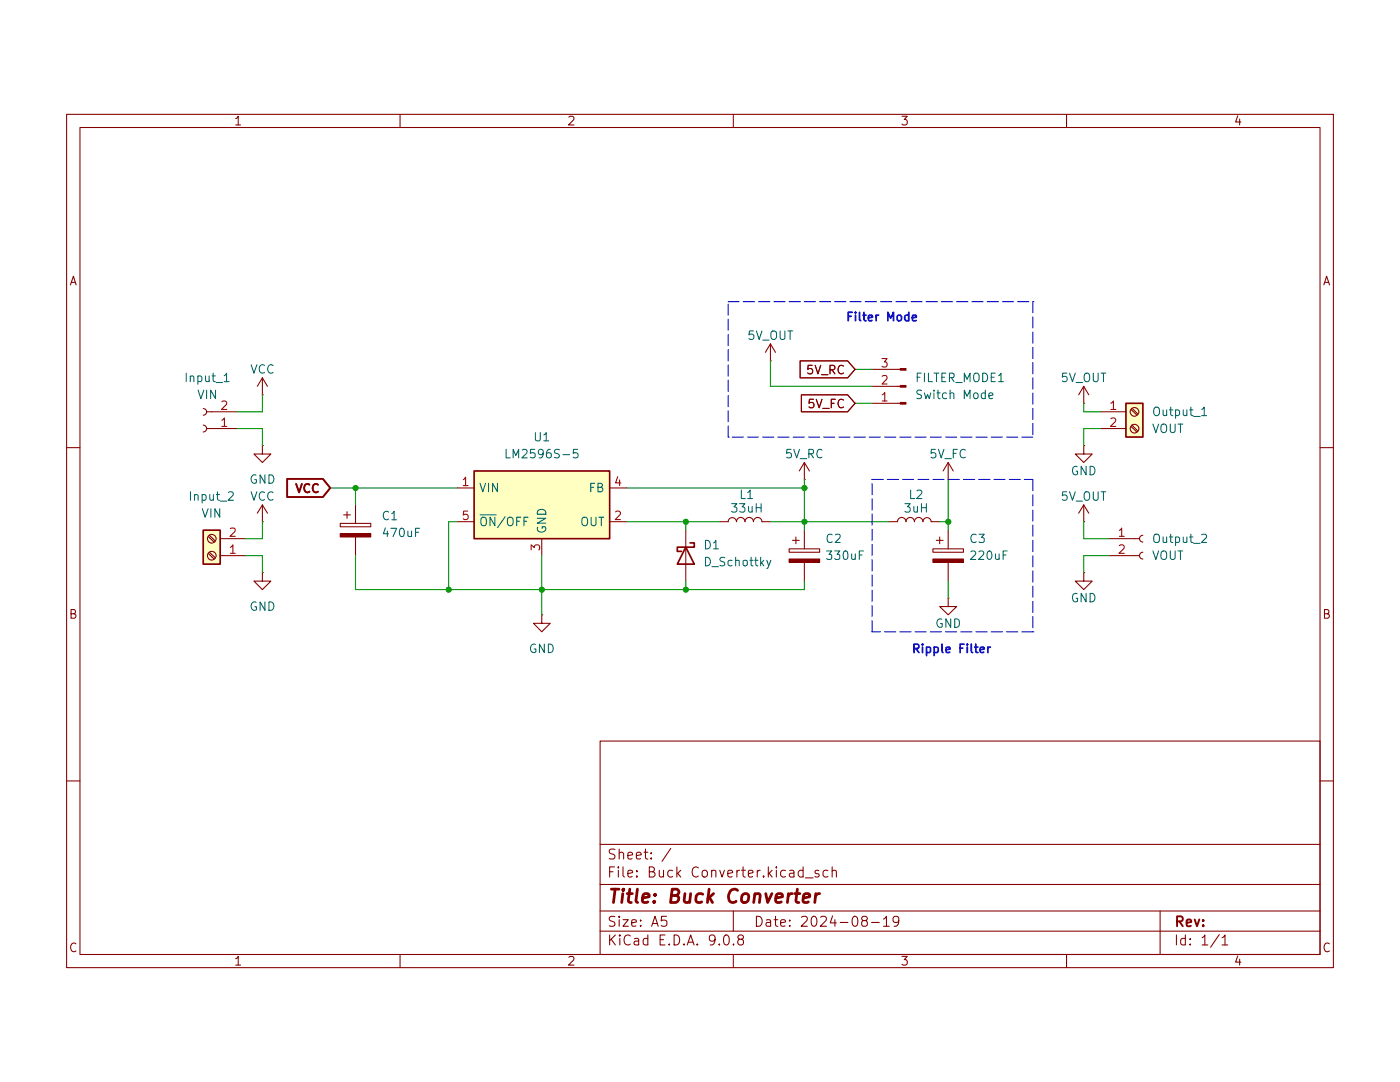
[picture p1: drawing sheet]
(kicad_sch
 (version 20231120)
 (generator "eeschema")
 (generator_version "8.0")
 (paper "A5")
 (title_block
  (title "Buck Converter")
  (date "2024-08-19"))
 (lib_symbols
  (symbol "Connector:Conn_01x02_Socket"
   (pin_names
    (offset 1.016) hide) (exclude_from_sim no) (in_bom yes) (on_board yes)
   (property "Reference" "J" (at 0 2.54 0) (effects (font (size 1.27 1.27))))
   (property "Value" "Conn_01x02_Socket" (at 0 -5.08 0) (effects (font (size 1.27 1.27))))
   (property "Footprint" "" (at 0 0 0) (effects (font (size 1.27 1.27)) (hide yes)))
   (property "Datasheet" "~" (at 0 0 0) (effects (font (size 1.27 1.27)) (hide yes)))
   (property "Description" "Generic connector, single row, 01x02, script generated" (at 0 0 0) (effects (font (size 1.27 1.27)) (hide yes)))
   (property "ki_locked" "" (at 0 0 0) (effects (font (size 1.27 1.27))))
   (symbol "Conn_01x02_Socket_1_1"
    (arc (start 0 -2.032) (mid -0.5058 -2.54) (end 0 -3.048) (stroke (width 0.1524) (type default)) (fill (type none)))
    (polyline (pts (xy -1.27 -2.54) (xy -0.508 -2.54)) (stroke (width 0.1524) (type default)) (fill (type none)))
    (polyline (pts (xy -1.27 0) (xy -0.508 0)) (stroke (width 0.1524) (type default)) (fill (type none)))
    (arc (start 0 0.508) (mid -0.5058 0) (end 0 -0.508) (stroke (width 0.1524) (type default)) (fill (type none)))
    (pin passive line (at -5.08 0 0) (length 3.81) (name "Pin_1" (effects (font (size 1.27 1.27)))) (number "1" (effects (font (size 1.27 1.27)))))
    (pin passive line (at -5.08 -2.54 0) (length 3.81) (name "Pin_2" (effects (font (size 1.27 1.27)))) (number "2" (effects (font (size 1.27 1.27)))))))
  (symbol "Connector:Conn_01x03_Pin"
   (pin_names
    (offset 1.016) hide) (exclude_from_sim no) (in_bom yes) (on_board yes)
   (property "Reference" "J" (at 0 5.08 0) (effects (font (size 1.27 1.27))))
   (property "Value" "Conn_01x03_Pin" (at 0 -5.08 0) (effects (font (size 1.27 1.27))))
   (property "Footprint" "" (at 0 0 0) (effects (font (size 1.27 1.27)) (hide yes)))
   (property "Datasheet" "~" (at 0 0 0) (effects (font (size 1.27 1.27)) (hide yes)))
   (property "Description" "Generic connector, single row, 01x03, script generated" (at 0 0 0) (effects (font (size 1.27 1.27)) (hide yes)))
   (property "ki_locked" "" (at 0 0 0) (effects (font (size 1.27 1.27))))
   (symbol "Conn_01x03_Pin_1_1"
    (polyline (pts (xy 1.27 -2.54) (xy 0.8636 -2.54)) (stroke (width 0.1524) (type default)) (fill (type none)))
    (polyline (pts (xy 1.27 0) (xy 0.8636 0)) (stroke (width 0.1524) (type default)) (fill (type none)))
    (polyline (pts (xy 1.27 2.54) (xy 0.8636 2.54)) (stroke (width 0.1524) (type default)) (fill (type none)))
    (rectangle (start 0.8636 -2.413) (end 0 -2.667) (stroke (width 0.1524) (type default)) (fill (type outline)))
    (rectangle (start 0.8636 0.127) (end 0 -0.127) (stroke (width 0.1524) (type default)) (fill (type outline)))
    (rectangle (start 0.8636 2.667) (end 0 2.413) (stroke (width 0.1524) (type default)) (fill (type outline)))
    (pin passive line (at 5.08 2.54 180) (length 3.81) (name "Pin_1" (effects (font (size 1.27 1.27)))) (number "1" (effects (font (size 1.27 1.27)))))
    (pin passive line (at 5.08 0 180) (length 3.81) (name "Pin_2" (effects (font (size 1.27 1.27)))) (number "2" (effects (font (size 1.27 1.27)))))
    (pin passive line (at 5.08 -2.54 180) (length 3.81) (name "Pin_3" (effects (font (size 1.27 1.27)))) (number "3" (effects (font (size 1.27 1.27)))))))
  (symbol "Connector:Screw_Terminal_01x02"
   (pin_names
    (offset 1.016) hide) (exclude_from_sim no) (in_bom yes) (on_board yes)
   (property "Reference" "J" (at 0 2.54 0) (effects (font (size 1.27 1.27))))
   (property "Value" "Screw_Terminal_01x02" (at 0 -5.08 0) (effects (font (size 1.27 1.27))))
   (property "Footprint" "" (at 0 0 0) (effects (font (size 1.27 1.27)) (hide yes)))
   (property "Datasheet" "~" (at 0 0 0) (effects (font (size 1.27 1.27)) (hide yes)))
   (property "Description" "Generic screw terminal, single row, 01x02, script generated (kicad-library-utils/schlib/autogen/connector/)" (at 0 0 0) (effects (font (size 1.27 1.27)) (hide yes)))
   (symbol "Screw_Terminal_01x02_1_1"
    (rectangle (start -1.27 1.27) (end 1.27 -3.81) (stroke (width 0.254) (type default)) (fill (type background)))
    (circle (center 0 -2.54) (radius 0.635) (stroke (width 0.1524) (type default)) (fill (type none)))
    (polyline (pts (xy -0.5334 -2.2098) (xy 0.3302 -3.048)) (stroke (width 0.1524) (type default)) (fill (type none)))
    (polyline (pts (xy -0.5334 0.3302) (xy 0.3302 -0.508)) (stroke (width 0.1524) (type default)) (fill (type none)))
    (polyline (pts (xy -0.3556 -2.032) (xy 0.508 -2.8702)) (stroke (width 0.1524) (type default)) (fill (type none)))
    (polyline (pts (xy -0.3556 0.508) (xy 0.508 -0.3302)) (stroke (width 0.1524) (type default)) (fill (type none)))
    (circle (center 0 0) (radius 0.635) (stroke (width 0.1524) (type default)) (fill (type none)))
    (pin passive line (at -5.08 0 0) (length 3.81) (name "Pin_1" (effects (font (size 1.27 1.27)))) (number "1" (effects (font (size 1.27 1.27)))))
    (pin passive line (at -5.08 -2.54 0) (length 3.81) (name "Pin_2" (effects (font (size 1.27 1.27)))) (number "2" (effects (font (size 1.27 1.27)))))))
  (symbol "Device:C_Polarized"
   (pin_numbers hide)
   (pin_names
    (offset 0.254)) (exclude_from_sim no) (in_bom yes) (on_board yes)
   (property "Reference" "C" (at 0.635 2.54 0) (effects (font (size 1.27 1.27)) (justify left)))
   (property "Value" "C_Polarized" (at 0.635 -2.54 0) (effects (font (size 1.27 1.27)) (justify left)))
   (property "Footprint" "" (at 0.9652 -3.81 0) (effects (font (size 1.27 1.27)) (hide yes)))
   (property "Datasheet" "~" (at 0 0 0) (effects (font (size 1.27 1.27)) (hide yes)))
   (property "Description" "Polarized capacitor" (at 0 0 0) (effects (font (size 1.27 1.27)) (hide yes)))
   (symbol "C_Polarized_0_1"
    (rectangle (start -2.286 0.508) (end 2.286 1.016) (stroke (width 0) (type default)) (fill (type none)))
    (polyline (pts (xy -1.778 2.286) (xy -0.762 2.286)) (stroke (width 0) (type default)) (fill (type none)))
    (polyline (pts (xy -1.27 2.794) (xy -1.27 1.778)) (stroke (width 0) (type default)) (fill (type none)))
    (rectangle (start 2.286 -0.508) (end -2.286 -1.016) (stroke (width 0) (type default)) (fill (type outline))))
   (symbol "C_Polarized_1_1"
    (pin passive line (at 0 3.81 270) (length 2.794) (name "~" (effects (font (size 1.27 1.27)))) (number "1" (effects (font (size 1.27 1.27)))))
    (pin passive line (at 0 -3.81 90) (length 2.794) (name "~" (effects (font (size 1.27 1.27)))) (number "2" (effects (font (size 1.27 1.27)))))))
  (symbol "Device:D_Schottky"
   (pin_numbers hide)
   (pin_names
    (offset 1.016) hide) (exclude_from_sim no) (in_bom yes) (on_board yes)
   (property "Reference" "D" (at 0 2.54 0) (effects (font (size 1.27 1.27))))
   (property "Value" "D_Schottky" (at 0 -2.54 0) (effects (font (size 1.27 1.27))))
   (property "Footprint" "" (at 0 0 0) (effects (font (size 1.27 1.27)) (hide yes)))
   (property "Datasheet" "~" (at 0 0 0) (effects (font (size 1.27 1.27)) (hide yes)))
   (property "Description" "Schottky diode" (at 0 0 0) (effects (font (size 1.27 1.27)) (hide yes)))
   (symbol "D_Schottky_0_1"
    (polyline (pts (xy 1.27 0) (xy -1.27 0)) (stroke (width 0) (type default)) (fill (type none)))
    (polyline (pts (xy 1.27 1.27) (xy 1.27 -1.27) (xy -1.27 0) (xy 1.27 1.27)) (stroke (width 0.254) (type default)) (fill (type none)))
    (polyline (pts (xy -1.905 0.635) (xy -1.905 1.27) (xy -1.27 1.27) (xy -1.27 -1.27) (xy -0.635 -1.27) (xy -0.635 -0.635)) (stroke (width 0.254) (type default)) (fill (type none))))
   (symbol "D_Schottky_1_1"
    (pin passive line (at -3.81 0 0) (length 2.54) (name "K" (effects (font (size 1.27 1.27)))) (number "1" (effects (font (size 1.27 1.27)))))
    (pin passive line (at 3.81 0 180) (length 2.54) (name "A" (effects (font (size 1.27 1.27)))) (number "2" (effects (font (size 1.27 1.27)))))))
  (symbol "Device:L"
   (pin_numbers hide)
   (pin_names
    (offset 1.016) hide) (exclude_from_sim no) (in_bom yes) (on_board yes)
   (property "Reference" "L" (at -1.27 0 90) (effects (font (size 1.27 1.27))))
   (property "Value" "L" (at 1.905 0 90) (effects (font (size 1.27 1.27))))
   (property "Footprint" "" (at 0 0 0) (effects (font (size 1.27 1.27)) (hide yes)))
   (property "Datasheet" "~" (at 0 0 0) (effects (font (size 1.27 1.27)) (hide yes)))
   (property "Description" "Inductor" (at 0 0 0) (effects (font (size 1.27 1.27)) (hide yes)))
   (symbol "L_0_1"
    (arc (start 0 -2.54) (mid 0.6323 -1.905) (end 0 -1.27) (stroke (width 0) (type default)) (fill (type none)))
    (arc (start 0 -1.27) (mid 0.6323 -0.635) (end 0 0) (stroke (width 0) (type default)) (fill (type none)))
    (arc (start 0 0) (mid 0.6323 0.635) (end 0 1.27) (stroke (width 0) (type default)) (fill (type none)))
    (arc (start 0 1.27) (mid 0.6323 1.905) (end 0 2.54) (stroke (width 0) (type default)) (fill (type none))))
   (symbol "L_1_1"
    (pin passive line (at 0 3.81 270) (length 1.27) (name "1" (effects (font (size 1.27 1.27)))) (number "1" (effects (font (size 1.27 1.27)))))
    (pin passive line (at 0 -3.81 90) (length 1.27) (name "2" (effects (font (size 1.27 1.27)))) (number "2" (effects (font (size 1.27 1.27)))))))
  (symbol "Regulator_Switching:LM2596S-5" (exclude_from_sim no) (in_bom yes) (on_board yes)
   (property "Reference" "U" (at -10.16 6.35 0) (effects (font (size 1.27 1.27)) (justify left)))
   (property "Value" "LM2596S-5" (at 0 6.35 0) (effects (font (size 1.27 1.27)) (justify left)))
   (property "Footprint" "Package_TO_SOT_SMD:TO-263-5_TabPin3" (at 1.27 -6.35 0) (effects (font (size 1.27 1.27)
    (italic yes)) (justify left) (hide yes)))
   (property "Datasheet" "http://www.ti.com/lit/ds/symlink/lm2596.pdf" (at 0 0 0) (effects (font (size 1.27 1.27)) (hide yes)))
   (property "Description" "5V 3A Step-Down Voltage Regulator, TO-263" (at 0 0 0) (effects (font (size 1.27 1.27)) (hide yes)))
   (symbol "LM2596S-5_0_1"
    (rectangle (start -10.16 5.08) (end 10.16 -5.08) (stroke (width 0.254) (type default)) (fill (type background))))
   (symbol "LM2596S-5_1_1"
    (pin power_in line (at -12.7 2.54 0) (length 2.54) (name "VIN" (effects (font (size 1.27 1.27)))) (number "1" (effects (font (size 1.27 1.27)))))
    (pin output line (at 12.7 -2.54 180) (length 2.54) (name "OUT" (effects (font (size 1.27 1.27)))) (number "2" (effects (font (size 1.27 1.27)))))
    (pin power_in line (at 0 -7.62 90) (length 2.54) (name "GND" (effects (font (size 1.27 1.27)))) (number "3" (effects (font (size 1.27 1.27)))))
    (pin input line (at 12.7 2.54 180) (length 2.54) (name "FB" (effects (font (size 1.27 1.27)))) (number "4" (effects (font (size 1.27 1.27)))))
    (pin input line (at -12.7 -2.54 0) (length 2.54) (name "~{ON}/OFF" (effects (font (size 1.27 1.27)))) (number "5" (effects (font (size 1.27 1.27)))))))
  (symbol "power:GND"
   (power)
   (pin_numbers hide)
   (pin_names
    (offset 0) hide) (exclude_from_sim no) (in_bom yes) (on_board yes)
   (property "Reference" "#PWR" (at 0 -6.35 0) (effects (font (size 1.27 1.27)) (hide yes)))
   (property "Value" "GND" (at 0 -3.81 0) (effects (font (size 1.27 1.27))))
   (property "Footprint" "" (at 0 0 0) (effects (font (size 1.27 1.27)) (hide yes)))
   (property "Datasheet" "" (at 0 0 0) (effects (font (size 1.27 1.27)) (hide yes)))
   (property "Description" "Power symbol creates a global label with name \"GND\" , ground" (at 0 0 0) (effects (font (size 1.27 1.27)) (hide yes)))
   (symbol "GND_0_1"
    (polyline (pts (xy 0 0) (xy 0 -1.27) (xy 1.27 -1.27) (xy 0 -2.54) (xy -1.27 -1.27) (xy 0 -1.27)) (stroke (width 0) (type default)) (fill (type none))))
   (symbol "GND_1_1"
    (pin power_in line (at 0 0 270) (length 0) (name "~" (effects (font (size 1.27 1.27)))) (number "1" (effects (font (size 1.27 1.27)))))))
  (symbol "power:LINE"
   (power)
   (pin_numbers hide)
   (pin_names
    (offset 0) hide) (exclude_from_sim no) (in_bom yes) (on_board yes)
   (property "Reference" "#PWR" (at 0 -3.81 0) (effects (font (size 1.27 1.27)) (hide yes)))
   (property "Value" "LINE" (at 0 3.556 0) (effects (font (size 1.27 1.27))))
   (property "Footprint" "" (at 0 0 0) (effects (font (size 1.27 1.27)) (hide yes)))
   (property "Datasheet" "" (at 0 0 0) (effects (font (size 1.27 1.27)) (hide yes)))
   (property "Description" "Power symbol creates a global label with name \"LINE\"" (at 0 0 0) (effects (font (size 1.27 1.27)) (hide yes)))
   (symbol "LINE_0_1"
    (polyline (pts (xy -0.762 1.27) (xy 0 2.54)) (stroke (width 0) (type default)) (fill (type none)))
    (polyline (pts (xy 0 0) (xy 0 2.54)) (stroke (width 0) (type default)) (fill (type none)))
    (polyline (pts (xy 0 2.54) (xy 0.762 1.27)) (stroke (width 0) (type default)) (fill (type none))))
   (symbol "LINE_1_1"
    (pin power_in line (at 0 0 90) (length 0) (name "~" (effects (font (size 1.27 1.27)))) (number "1" (effects (font (size 1.27 1.27))))))))
 (junction
  (at 120.65 66.04)
  (diameter 0)
  (color 0 0 0 0))
 (junction
  (at 142.24 71.12)
  (diameter 0)
  (color 0 0 0 0))
 (junction
  (at 67.31 81.28)
  (diameter 0)
  (color 0 0 0 0))
 (junction
  (at 53.34 66.04)
  (diameter 0)
  (color 0 0 0 0))
 (junction
  (at 120.65 71.12)
  (diameter 0)
  (color 0 0 0 0))
 (junction
  (at 102.87 71.12)
  (diameter 0)
  (color 0 0 0 0))
 (junction
  (at 81.28 81.28)
  (diameter 0)
  (color 0 0 0 0))
 (junction
  (at 102.87 81.28)
  (diameter 0)
  (color 0 0 0 0))
 (wire
  (pts (xy 53.34 76.2) (xy 53.34 81.28))
  (stroke (width 0) (type default)))
 (wire
  (pts (xy 142.24 64.77) (xy 142.24 71.12))
  (stroke (width 0) (type default)))
 (wire
  (pts (xy 36.83 76.2) (xy 39.37 76.2))
  (stroke (width 0) (type default)))
 (wire
  (pts (xy 120.65 66.04) (xy 120.65 71.12))
  (stroke (width 0) (type default)))
 (wire
  (pts (xy 162.56 76.2) (xy 162.56 78.74))
  (stroke (width 0) (type default)))
 (wire
  (pts (xy 49.53 66.04) (xy 53.34 66.04))
  (stroke (width 0) (type default)))
 (wire
  (pts (xy 142.24 71.12) (xy 142.24 72.39))
  (stroke (width 0) (type default)))
 (wire
  (pts (xy 115.57 46.99) (xy 115.57 50.8))
  (stroke (width 0) (type default)))
 (wire
  (pts (xy 162.56 71.12) (xy 162.56 73.66))
  (stroke (width 0) (type default)))
 (wire
  (pts (xy 53.34 66.04) (xy 53.34 68.58))
  (stroke (width 0) (type default)))
 (wire
  (pts (xy 120.65 64.77) (xy 120.65 66.04))
  (stroke (width 0) (type default)))
 (wire
  (pts (xy 128.27 53.34) (xy 130.81 53.34))
  (stroke (width 0) (type default)))
 (wire
  (pts (xy 53.34 81.28) (xy 67.31 81.28))
  (stroke (width 0) (type default)))
 (wire
  (pts (xy 68.58 71.12) (xy 67.31 71.12))
  (stroke (width 0) (type default)))
 (wire
  (pts (xy 120.65 71.12) (xy 133.35 71.12))
  (stroke (width 0) (type default)))
 (wire
  (pts (xy 102.87 71.12) (xy 102.87 72.39))
  (stroke (width 0) (type default)))
 (wire
  (pts (xy 142.24 71.12) (xy 140.97 71.12))
  (stroke (width 0) (type default)))
 (wire
  (pts (xy 68.58 66.04) (xy 53.34 66.04))
  (stroke (width 0) (type default)))
 (wire
  (pts (xy 162.56 54.61) (xy 162.56 53.34))
  (stroke (width 0) (type default)))
 (wire
  (pts (xy 115.57 50.8) (xy 130.81 50.8))
  (stroke (width 0) (type default)))
 (wire
  (pts (xy 93.98 71.12) (xy 102.87 71.12))
  (stroke (width 0) (type default)))
 (wire
  (pts (xy 166.37 76.2) (xy 162.56 76.2))
  (stroke (width 0) (type default)))
 (wire
  (pts (xy 120.65 71.12) (xy 115.57 71.12))
  (stroke (width 0) (type default)))
 (wire
  (pts (xy 81.28 81.28) (xy 81.28 85.09))
  (stroke (width 0) (type default)))
 (wire
  (pts (xy 39.37 52.07) (xy 39.37 54.61))
  (stroke (width 0) (type default)))
 (wire
  (pts (xy 39.37 76.2) (xy 39.37 78.74))
  (stroke (width 0) (type default)))
 (wire
  (pts (xy 128.27 48.26) (xy 130.81 48.26))
  (stroke (width 0) (type default)))
 (wire
  (pts (xy 102.87 81.28) (xy 81.28 81.28))
  (stroke (width 0) (type default)))
 (wire
  (pts (xy 39.37 57.15) (xy 39.37 59.69))
  (stroke (width 0) (type default)))
 (wire
  (pts (xy 93.98 66.04) (xy 120.65 66.04))
  (stroke (width 0) (type default)))
 (wire
  (pts (xy 39.37 54.61) (xy 35.56 54.61))
  (stroke (width 0) (type default)))
 (wire
  (pts (xy 120.65 72.39) (xy 120.65 71.12))
  (stroke (width 0) (type default)))
 (wire
  (pts (xy 67.31 71.12) (xy 67.31 81.28))
  (stroke (width 0) (type default)))
 (wire
  (pts (xy 120.65 81.28) (xy 102.87 81.28))
  (stroke (width 0) (type default)))
 (wire
  (pts (xy 165.1 57.15) (xy 162.56 57.15))
  (stroke (width 0) (type default)))
 (wire
  (pts (xy 39.37 73.66) (xy 36.83 73.66))
  (stroke (width 0) (type default)))
 (wire
  (pts (xy 162.56 57.15) (xy 162.56 59.69))
  (stroke (width 0) (type default)))
 (wire
  (pts (xy 142.24 80.01) (xy 142.24 82.55))
  (stroke (width 0) (type default)))
 (wire
  (pts (xy 35.56 57.15) (xy 39.37 57.15))
  (stroke (width 0) (type default)))
 (wire
  (pts (xy 39.37 71.12) (xy 39.37 73.66))
  (stroke (width 0) (type default)))
 (wire
  (pts (xy 102.87 80.01) (xy 102.87 81.28))
  (stroke (width 0) (type default)))
 (wire
  (pts (xy 120.65 80.01) (xy 120.65 81.28))
  (stroke (width 0) (type default)))
 (wire
  (pts (xy 102.87 71.12) (xy 107.95 71.12))
  (stroke (width 0) (type default)))
 (wire
  (pts (xy 67.31 81.28) (xy 81.28 81.28))
  (stroke (width 0) (type default)))
 (wire
  (pts (xy 165.1 54.61) (xy 162.56 54.61))
  (stroke (width 0) (type default)))
 (wire
  (pts (xy 162.56 73.66) (xy 166.37 73.66))
  (stroke (width 0) (type default)))
 (wire
  (pts (xy 81.28 81.28) (xy 81.28 76.2))
  (stroke (width 0) (type default)))
 (rectangle
  (start 109.22 38.1)
  (end 154.94 58.42)
  (stroke (width 0) (type dash))
  (fill (type none)))
 (rectangle
  (start 130.81 64.77)
  (end 154.94 87.63)
  (stroke (width 0) (type dash))
  (fill (type none)))
 (text "Filter Mode"
  (exclude_from_sim no)
  (at 132.334 40.64 0)
  (effects (font (size 1.27 1.27) (thickness 0.254)
    (bold yes))))
 (text "Ripple Filter"
  (exclude_from_sim no)
  (at 142.748 90.424 0)
  (effects (font (size 1.27 1.27)
    (bold yes))))
 (global_label "VCC"
  (shape input)
  (at 49.53 66.04 180)
  (fields_autoplaced yes)
  (effects (font (size 1.27 1.27)
    (bold yes)) (justify right))
  (property "Intersheetrefs" "${INTERSHEET_REFS}" (at 42.4402 66.04 0) (effects (font (size 1.27 1.27)) (justify right) (hide yes))))
 (global_label "5V_RC"
  (shape input)
  (at 128.27 48.26 180)
  (fields_autoplaced yes)
  (effects (font (size 1.27 1.27)) (justify right))
  (property "Intersheetrefs" "${INTERSHEET_REFS}" (at 119.4791 48.26 0) (effects (font (size 1.27 1.27)) (justify right) (hide yes))))
 (global_label "5V_FC"
  (shape input)
  (at 128.27 53.34 180)
  (fields_autoplaced yes)
  (effects (font (size 1.27 1.27)) (justify right))
  (property "Intersheetrefs" "${INTERSHEET_REFS}" (at 119.6605 53.34 0) (effects (font (size 1.27 1.27)) (justify right) (hide yes))))
 (symbol
  (lib_id "Device:L")
  (at 137.16 71.12 90)
  (unit 1)
  (exclude_from_sim no)
  (in_bom yes)
  (on_board yes)
  (dnp no)
  (property "Reference" "L2" (at 137.414 67.056 90) (effects (font (size 1.27 1.27))))
  (property "Value" "3uH" (at 137.414 69.088 90) (effects (font (size 1.27 1.27))))
  (property "Footprint" "Inductor_THT:L_Axial_L7.0mm_D3.3mm_P10.16mm_Horizontal_Fastron_MICC" (at 137.16 71.12 0) (effects (font (size 1.27 1.27)) (hide yes)))
  (property "Datasheet" "~" (at 137.16 71.12 0) (effects (font (size 1.27 1.27)) (hide yes)))
  (property "Description" "Inductor" (at 137.16 71.12 0) (effects (font (size 1.27 1.27)) (hide yes)))
  (pin "2")
  (pin "1"))
 (symbol
  (lib_id "Device:C_Polarized")
  (at 120.65 76.2 0)
  (unit 1)
  (exclude_from_sim no)
  (in_bom yes)
  (on_board yes)
  (dnp no)
  (property "Reference" "C2" (at 123.698 73.66 0) (effects (font (size 1.27 1.27)) (justify left)))
  (property "Value" "330uF" (at 123.698 76.2 0) (effects (font (size 1.27 1.27)) (justify left)))
  (property "Footprint" "Capacitor_THT:CP_Radial_D5.0mm_P2.50mm" (at 121.6152 80.01 0) (effects (font (size 1.27 1.27)) (hide yes)))
  (property "Datasheet" "~" (at 120.65 76.2 0) (effects (font (size 1.27 1.27)) (hide yes)))
  (property "Description" "Polarized capacitor" (at 120.65 76.2 0) (effects (font (size 1.27 1.27)) (hide yes)))
  (pin "1")
  (pin "2"))
 (symbol
  (lib_id "power:GND")
  (at 162.56 78.74 0)
  (unit 1)
  (exclude_from_sim no)
  (in_bom yes)
  (on_board yes)
  (dnp no)
  (property "Reference" "#PWR012" (at 162.56 85.09 0) (effects (font (size 1.27 1.27)) (hide yes)))
  (property "Value" "GND" (at 162.56 82.55 0) (effects (font (size 1.27 1.27))))
  (property "Footprint" "" (at 162.56 78.74 0) (effects (font (size 1.27 1.27)) (hide yes)))
  (property "Datasheet" "" (at 162.56 78.74 0) (effects (font (size 1.27 1.27)) (hide yes)))
  (property "Description" "Power symbol creates a global label with name \"GND\" , ground" (at 162.56 78.74 0) (effects (font (size 1.27 1.27)) (hide yes)))
  (pin "1"))
 (symbol
  (lib_id "power:GND")
  (at 162.56 59.69 0)
  (unit 1)
  (exclude_from_sim no)
  (in_bom yes)
  (on_board yes)
  (dnp no)
  (property "Reference" "#PWR013" (at 162.56 66.04 0) (effects (font (size 1.27 1.27)) (hide yes)))
  (property "Value" "GND" (at 162.56 63.5 0) (effects (font (size 1.27 1.27))))
  (property "Footprint" "" (at 162.56 59.69 0) (effects (font (size 1.27 1.27)) (hide yes)))
  (property "Datasheet" "" (at 162.56 59.69 0) (effects (font (size 1.27 1.27)) (hide yes)))
  (property "Description" "Power symbol creates a global label with name \"GND\" , ground" (at 162.56 59.69 0) (effects (font (size 1.27 1.27)) (hide yes)))
  (pin "1"))
 (symbol
  (lib_id "power:GND")
  (at 39.37 59.69 0)
  (unit 1)
  (exclude_from_sim no)
  (in_bom yes)
  (on_board yes)
  (dnp no)
  (fields_autoplaced yes)
  (property "Reference" "#PWR05" (at 39.37 66.04 0) (effects (font (size 1.27 1.27)) (hide yes)))
  (property "Value" "GND" (at 39.37 64.77 0) (effects (font (size 1.27 1.27))))
  (property "Footprint" "" (at 39.37 59.69 0) (effects (font (size 1.27 1.27)) (hide yes)))
  (property "Datasheet" "" (at 39.37 59.69 0) (effects (font (size 1.27 1.27)) (hide yes)))
  (property "Description" "Power symbol creates a global label with name \"GND\" , ground" (at 39.37 59.69 0) (effects (font (size 1.27 1.27)) (hide yes)))
  (pin "1"))
 (symbol
  (lib_id "Connector:Screw_Terminal_01x02")
  (at 170.18 54.61 0)
  (unit 1)
  (exclude_from_sim no)
  (in_bom yes)
  (on_board yes)
  (dnp no)
  (fields_autoplaced yes)
  (property "Reference" "Output_1" (at 172.72 54.6099 0) (effects (font (size 1.27 1.27)) (justify left)))
  (property "Value" "VOUT" (at 172.72 57.1499 0) (effects (font (size 1.27 1.27)) (justify left)))
  (property "Footprint" "TerminalBlock_RND:TerminalBlock_RND_205-00287_1x02_P5.08mm_Horizontal" (at 170.18 54.61 0) (effects (font (size 1.27 1.27)) (hide yes)))
  (property "Datasheet" "~" (at 170.18 54.61 0) (effects (font (size 1.27 1.27)) (hide yes)))
  (property "Description" "Generic screw terminal, single row, 01x02, script generated (kicad-library-utils/schlib/autogen/connector/)" (at 170.18 54.61 0) (effects (font (size 1.27 1.27)) (hide yes)))
  (pin "2")
  (pin "1"))
 (symbol
  (lib_id "power:GND")
  (at 81.28 85.09 0)
  (unit 1)
  (exclude_from_sim no)
  (in_bom yes)
  (on_board yes)
  (dnp no)
  (fields_autoplaced yes)
  (property "Reference" "#PWR01" (at 81.28 91.44 0) (effects (font (size 1.27 1.27)) (hide yes)))
  (property "Value" "GND" (at 81.28 90.17 0) (effects (font (size 1.27 1.27))))
  (property "Footprint" "" (at 81.28 85.09 0) (effects (font (size 1.27 1.27)) (hide yes)))
  (property "Datasheet" "" (at 81.28 85.09 0) (effects (font (size 1.27 1.27)) (hide yes)))
  (property "Description" "Power symbol creates a global label with name \"GND\" , ground" (at 81.28 85.09 0) (effects (font (size 1.27 1.27)) (hide yes)))
  (pin "1"))
 (symbol
  (lib_id "power:LINE")
  (at 39.37 52.07 0)
  (unit 1)
  (exclude_from_sim no)
  (in_bom yes)
  (on_board yes)
  (dnp no)
  (property "Reference" "#PWR04" (at 39.37 55.88 0) (effects (font (size 1.27 1.27)) (hide yes)))
  (property "Value" "VCC" (at 39.37 48.26 0) (effects (font (size 1.27 1.27))))
  (property "Footprint" "" (at 39.37 52.07 0) (effects (font (size 1.27 1.27)) (hide yes)))
  (property "Datasheet" "" (at 39.37 52.07 0) (effects (font (size 1.27 1.27)) (hide yes)))
  (property "Description" "Power symbol creates a global label with name \"LINE\"" (at 39.37 52.07 0) (effects (font (size 1.27 1.27)) (hide yes)))
  (pin "1"))
 (symbol
  (lib_id "power:LINE")
  (at 142.24 64.77 0)
  (unit 1)
  (exclude_from_sim no)
  (in_bom yes)
  (on_board yes)
  (dnp no)
  (property "Reference" "#PWR02" (at 142.24 68.58 0) (effects (font (size 1.27 1.27)) (hide yes)))
  (property "Value" "5V_FC" (at 142.24 60.96 0) (effects (font (size 1.27 1.27))))
  (property "Footprint" "" (at 142.24 64.77 0) (effects (font (size 1.27 1.27)) (hide yes)))
  (property "Datasheet" "" (at 142.24 64.77 0) (effects (font (size 1.27 1.27)) (hide yes)))
  (property "Description" "Power symbol creates a global label with name \"LINE\"" (at 142.24 64.77 0) (effects (font (size 1.27 1.27)) (hide yes)))
  (pin "1"))
 (symbol
  (lib_id "power:GND")
  (at 39.37 78.74 0)
  (unit 1)
  (exclude_from_sim no)
  (in_bom yes)
  (on_board yes)
  (dnp no)
  (fields_autoplaced yes)
  (property "Reference" "#PWR07" (at 39.37 85.09 0) (effects (font (size 1.27 1.27)) (hide yes)))
  (property "Value" "GND" (at 39.37 83.82 0) (effects (font (size 1.27 1.27))))
  (property "Footprint" "" (at 39.37 78.74 0) (effects (font (size 1.27 1.27)) (hide yes)))
  (property "Datasheet" "" (at 39.37 78.74 0) (effects (font (size 1.27 1.27)) (hide yes)))
  (property "Description" "Power symbol creates a global label with name \"GND\" , ground" (at 39.37 78.74 0) (effects (font (size 1.27 1.27)) (hide yes)))
  (pin "1"))
 (symbol
  (lib_id "Device:D_Schottky")
  (at 102.87 76.2 270)
  (unit 1)
  (exclude_from_sim no)
  (in_bom yes)
  (on_board yes)
  (dnp no)
  (fields_autoplaced yes)
  (property "Reference" "D1" (at 105.41 74.6124 90) (effects (font (size 1.27 1.27)) (justify left)))
  (property "Value" "D_Schottky" (at 105.41 77.1524 90) (effects (font (size 1.27 1.27)) (justify left)))
  (property "Footprint" "Diode_THT:D_A-405_P10.16mm_Horizontal" (at 102.87 76.2 0) (effects (font (size 1.27 1.27)) (hide yes)))
  (property "Datasheet" "~" (at 102.87 76.2 0) (effects (font (size 1.27 1.27)) (hide yes)))
  (property "Description" "Schottky diode" (at 102.87 76.2 0) (effects (font (size 1.27 1.27)) (hide yes)))
  (pin "1")
  (pin "2"))
 (symbol
  (lib_id "Connector:Conn_01x02_Socket")
  (at 30.48 57.15 180)
  (unit 1)
  (exclude_from_sim no)
  (in_bom yes)
  (on_board yes)
  (dnp no)
  (fields_autoplaced yes)
  (property "Reference" "Input_1" (at 31.115 49.53 0) (effects (font (size 1.27 1.27))))
  (property "Value" "VIN" (at 31.115 52.07 0) (effects (font (size 1.27 1.27))))
  (property "Footprint" "Connector_JST:JST_XH_B2B-XH-A_1x02_P2.50mm_Vertical" (at 30.48 57.15 0) (effects (font (size 1.27 1.27)) (hide yes)))
  (property "Datasheet" "~" (at 30.48 57.15 0) (effects (font (size 1.27 1.27)) (hide yes)))
  (property "Description" "Generic connector, single row, 01x02, script generated" (at 30.48 57.15 0) (effects (font (size 1.27 1.27)) (hide yes)))
  (pin "2")
  (pin "1"))
 (symbol
  (lib_id "power:LINE")
  (at 115.57 46.99 0)
  (unit 1)
  (exclude_from_sim no)
  (in_bom yes)
  (on_board yes)
  (dnp no)
  (property "Reference" "#PWR09" (at 115.57 50.8 0) (effects (font (size 1.27 1.27)) (hide yes)))
  (property "Value" "5V_OUT" (at 115.57 43.18 0) (effects (font (size 1.27 1.27))))
  (property "Footprint" "" (at 115.57 46.99 0) (effects (font (size 1.27 1.27)) (hide yes)))
  (property "Datasheet" "" (at 115.57 46.99 0) (effects (font (size 1.27 1.27)) (hide yes)))
  (property "Description" "Power symbol creates a global label with name \"LINE\"" (at 115.57 46.99 0) (effects (font (size 1.27 1.27)) (hide yes)))
  (pin "1"))
 (symbol
  (lib_id "Device:C_Polarized")
  (at 53.34 72.39 0)
  (unit 1)
  (exclude_from_sim no)
  (in_bom yes)
  (on_board yes)
  (dnp no)
  (fields_autoplaced yes)
  (property "Reference" "C1" (at 57.15 70.2309 0) (effects (font (size 1.27 1.27)) (justify left)))
  (property "Value" "470uF" (at 57.15 72.7709 0) (effects (font (size 1.27 1.27)) (justify left)))
  (property "Footprint" "Capacitor_THT:CP_Radial_D5.0mm_P2.50mm" (at 54.3052 76.2 0) (effects (font (size 1.27 1.27)) (hide yes)))
  (property "Datasheet" "~" (at 53.34 72.39 0) (effects (font (size 1.27 1.27)) (hide yes)))
  (property "Description" "Polarized capacitor" (at 53.34 72.39 0) (effects (font (size 1.27 1.27)) (hide yes)))
  (pin "1")
  (pin "2"))
 (symbol
  (lib_id "power:LINE")
  (at 162.56 53.34 0)
  (unit 1)
  (exclude_from_sim no)
  (in_bom yes)
  (on_board yes)
  (dnp no)
  (property "Reference" "#PWR010" (at 162.56 57.15 0) (effects (font (size 1.27 1.27)) (hide yes)))
  (property "Value" "5V_OUT" (at 162.56 49.53 0) (effects (font (size 1.27 1.27))))
  (property "Footprint" "" (at 162.56 53.34 0) (effects (font (size 1.27 1.27)) (hide yes)))
  (property "Datasheet" "" (at 162.56 53.34 0) (effects (font (size 1.27 1.27)) (hide yes)))
  (property "Description" "Power symbol creates a global label with name \"LINE\"" (at 162.56 53.34 0) (effects (font (size 1.27 1.27)) (hide yes)))
  (pin "1"))
 (symbol
  (lib_id "power:GND")
  (at 142.24 82.55 0)
  (unit 1)
  (exclude_from_sim no)
  (in_bom yes)
  (on_board yes)
  (dnp no)
  (property "Reference" "#PWR03" (at 142.24 88.9 0) (effects (font (size 1.27 1.27)) (hide yes)))
  (property "Value" "GND" (at 142.24 86.36 0) (effects (font (size 1.27 1.27))))
  (property "Footprint" "" (at 142.24 82.55 0) (effects (font (size 1.27 1.27)) (hide yes)))
  (property "Datasheet" "" (at 142.24 82.55 0) (effects (font (size 1.27 1.27)) (hide yes)))
  (property "Description" "Power symbol creates a global label with name \"GND\" , ground" (at 142.24 82.55 0) (effects (font (size 1.27 1.27)) (hide yes)))
  (pin "1"))
 (symbol
  (lib_id "Connector:Conn_01x02_Socket")
  (at 171.45 73.66 0)
  (unit 1)
  (exclude_from_sim no)
  (in_bom yes)
  (on_board yes)
  (dnp no)
  (fields_autoplaced yes)
  (property "Reference" "Output_2" (at 172.72 73.6599 0) (effects (font (size 1.27 1.27)) (justify left)))
  (property "Value" "VOUT" (at 172.72 76.1999 0) (effects (font (size 1.27 1.27)) (justify left)))
  (property "Footprint" "Connector_JST:JST_XH_B2B-XH-A_1x02_P2.50mm_Vertical" (at 171.45 73.66 0) (effects (font (size 1.27 1.27)) (hide yes)))
  (property "Datasheet" "~" (at 171.45 73.66 0) (effects (font (size 1.27 1.27)) (hide yes)))
  (property "Description" "Generic connector, single row, 01x02, script generated" (at 171.45 73.66 0) (effects (font (size 1.27 1.27)) (hide yes)))
  (pin "2")
  (pin "1"))
 (symbol
  (lib_id "power:LINE")
  (at 120.65 64.77 0)
  (unit 1)
  (exclude_from_sim no)
  (in_bom yes)
  (on_board yes)
  (dnp no)
  (property "Reference" "#PWR08" (at 120.65 68.58 0) (effects (font (size 1.27 1.27)) (hide yes)))
  (property "Value" "5V_RC" (at 120.65 60.96 0) (effects (font (size 1.27 1.27))))
  (property "Footprint" "" (at 120.65 64.77 0) (effects (font (size 1.27 1.27)) (hide yes)))
  (property "Datasheet" "" (at 120.65 64.77 0) (effects (font (size 1.27 1.27)) (hide yes)))
  (property "Description" "Power symbol creates a global label with name \"LINE\"" (at 120.65 64.77 0) (effects (font (size 1.27 1.27)) (hide yes)))
  (pin "1"))
 (symbol
  (lib_id "Connector:Conn_01x03_Pin")
  (at 135.89 50.8 180)
  (unit 1)
  (exclude_from_sim no)
  (in_bom yes)
  (on_board yes)
  (dnp no)
  (fields_autoplaced yes)
  (property "Reference" "FILTER_MODE1" (at 137.16 49.5299 0) (effects (font (size 1.27 1.27)) (justify right)))
  (property "Value" "Switch Mode" (at 137.16 52.0699 0) (effects (font (size 1.27 1.27)) (justify right)))
  (property "Footprint" "Connector_PinHeader_2.54mm:PinHeader_1x03_P2.54mm_Vertical" (at 135.89 50.8 0) (effects (font (size 1.27 1.27)) (hide yes)))
  (property "Datasheet" "~" (at 135.89 50.8 0) (effects (font (size 1.27 1.27)) (hide yes)))
  (property "Description" "Generic connector, single row, 01x03, script generated" (at 135.89 50.8 0) (effects (font (size 1.27 1.27)) (hide yes)))
  (pin "2")
  (pin "1")
  (pin "3"))
 (symbol
  (lib_id "Device:L")
  (at 111.76 71.12 90)
  (unit 1)
  (exclude_from_sim no)
  (in_bom yes)
  (on_board yes)
  (dnp no)
  (property "Reference" "L1" (at 112.014 67.056 90) (effects (font (size 1.27 1.27))))
  (property "Value" "33uH" (at 112.014 69.088 90) (effects (font (size 1.27 1.27))))
  (property "Footprint" "Inductor_THT:L_Toroid_Vertical_L16.0mm_W8.0mm_P7.62mm" (at 111.76 71.12 0) (effects (font (size 1.27 1.27)) (hide yes)))
  (property "Datasheet" "~" (at 111.76 71.12 0) (effects (font (size 1.27 1.27)) (hide yes)))
  (property "Description" "Inductor" (at 111.76 71.12 0) (effects (font (size 1.27 1.27)) (hide yes)))
  (pin "2")
  (pin "1"))
 (symbol
  (lib_id "Device:C_Polarized")
  (at 142.24 76.2 0)
  (unit 1)
  (exclude_from_sim no)
  (in_bom yes)
  (on_board yes)
  (dnp no)
  (property "Reference" "C3" (at 145.288 73.66 0) (effects (font (size 1.27 1.27)) (justify left)))
  (property "Value" "220uF" (at 145.288 76.2 0) (effects (font (size 1.27 1.27)) (justify left)))
  (property "Footprint" "Capacitor_THT:CP_Radial_D5.0mm_P2.50mm" (at 143.2052 80.01 0) (effects (font (size 1.27 1.27)) (hide yes)))
  (property "Datasheet" "~" (at 142.24 76.2 0) (effects (font (size 1.27 1.27)) (hide yes)))
  (property "Description" "Polarized capacitor" (at 142.24 76.2 0) (effects (font (size 1.27 1.27)) (hide yes)))
  (pin "1")
  (pin "2"))
 (symbol
  (lib_id "power:LINE")
  (at 39.37 71.12 0)
  (unit 1)
  (exclude_from_sim no)
  (in_bom yes)
  (on_board yes)
  (dnp no)
  (property "Reference" "#PWR06" (at 39.37 74.93 0) (effects (font (size 1.27 1.27)) (hide yes)))
  (property "Value" "VCC" (at 39.37 67.31 0) (effects (font (size 1.27 1.27))))
  (property "Footprint" "" (at 39.37 71.12 0) (effects (font (size 1.27 1.27)) (hide yes)))
  (property "Datasheet" "" (at 39.37 71.12 0) (effects (font (size 1.27 1.27)) (hide yes)))
  (property "Description" "Power symbol creates a global label with name \"LINE\"" (at 39.37 71.12 0) (effects (font (size 1.27 1.27)) (hide yes)))
  (pin "1"))
 (symbol
  (lib_id "Regulator_Switching:LM2596S-5")
  (at 81.28 68.58 0)
  (unit 1)
  (exclude_from_sim no)
  (in_bom yes)
  (on_board yes)
  (dnp no)
  (fields_autoplaced yes)
  (property "Reference" "U1" (at 81.28 58.42 0) (effects (font (size 1.27 1.27))))
  (property "Value" "LM2596S-5" (at 81.28 60.96 0) (effects (font (size 1.27 1.27))))
  (property "Footprint" "Package_TO_SOT_SMD:TO-263-5_TabPin3" (at 82.55 74.93 0) (effects (font (size 1.27 1.27)
    (italic yes)) (justify left) (hide yes)))
  (property "Datasheet" "http://www.ti.com/lit/ds/symlink/lm2596.pdf" (at 81.28 68.58 0) (effects (font (size 1.27 1.27)) (hide yes)))
  (property "Description" "5V 3A Step-Down Voltage Regulator, TO-263" (at 81.28 68.58 0) (effects (font (size 1.27 1.27)) (hide yes)))
  (pin "4")
  (pin "3")
  (pin "5")
  (pin "1")
  (pin "2"))
 (symbol
  (lib_id "Connector:Screw_Terminal_01x02")
  (at 31.75 76.2 180)
  (unit 1)
  (exclude_from_sim no)
  (in_bom yes)
  (on_board yes)
  (dnp no)
  (fields_autoplaced yes)
  (property "Reference" "Input_2" (at 31.75 67.31 0) (effects (font (size 1.27 1.27))))
  (property "Value" "VIN" (at 31.75 69.85 0) (effects (font (size 1.27 1.27))))
  (property "Footprint" "TerminalBlock_RND:TerminalBlock_RND_205-00287_1x02_P5.08mm_Horizontal" (at 31.75 76.2 0) (effects (font (size 1.27 1.27)) (hide yes)))
  (property "Datasheet" "~" (at 31.75 76.2 0) (effects (font (size 1.27 1.27)) (hide yes)))
  (property "Description" "Generic screw terminal, single row, 01x02, script generated (kicad-library-utils/schlib/autogen/connector/)" (at 31.75 76.2 0) (effects (font (size 1.27 1.27)) (hide yes)))
  (pin "2")
  (pin "1"))
 (symbol
  (lib_id "power:LINE")
  (at 162.56 71.12 0)
  (unit 1)
  (exclude_from_sim no)
  (in_bom yes)
  (on_board yes)
  (dnp no)
  (property "Reference" "#PWR011" (at 162.56 74.93 0) (effects (font (size 1.27 1.27)) (hide yes)))
  (property "Value" "5V_OUT" (at 162.56 67.31 0) (effects (font (size 1.27 1.27))))
  (property "Footprint" "" (at 162.56 71.12 0) (effects (font (size 1.27 1.27)) (hide yes)))
  (property "Datasheet" "" (at 162.56 71.12 0) (effects (font (size 1.27 1.27)) (hide yes)))
  (property "Description" "Power symbol creates a global label with name \"LINE\"" (at 162.56 71.12 0) (effects (font (size 1.27 1.27)) (hide yes)))
  (pin "1"))
 (sheet_instances
  (path ""
   (page "1"))))
